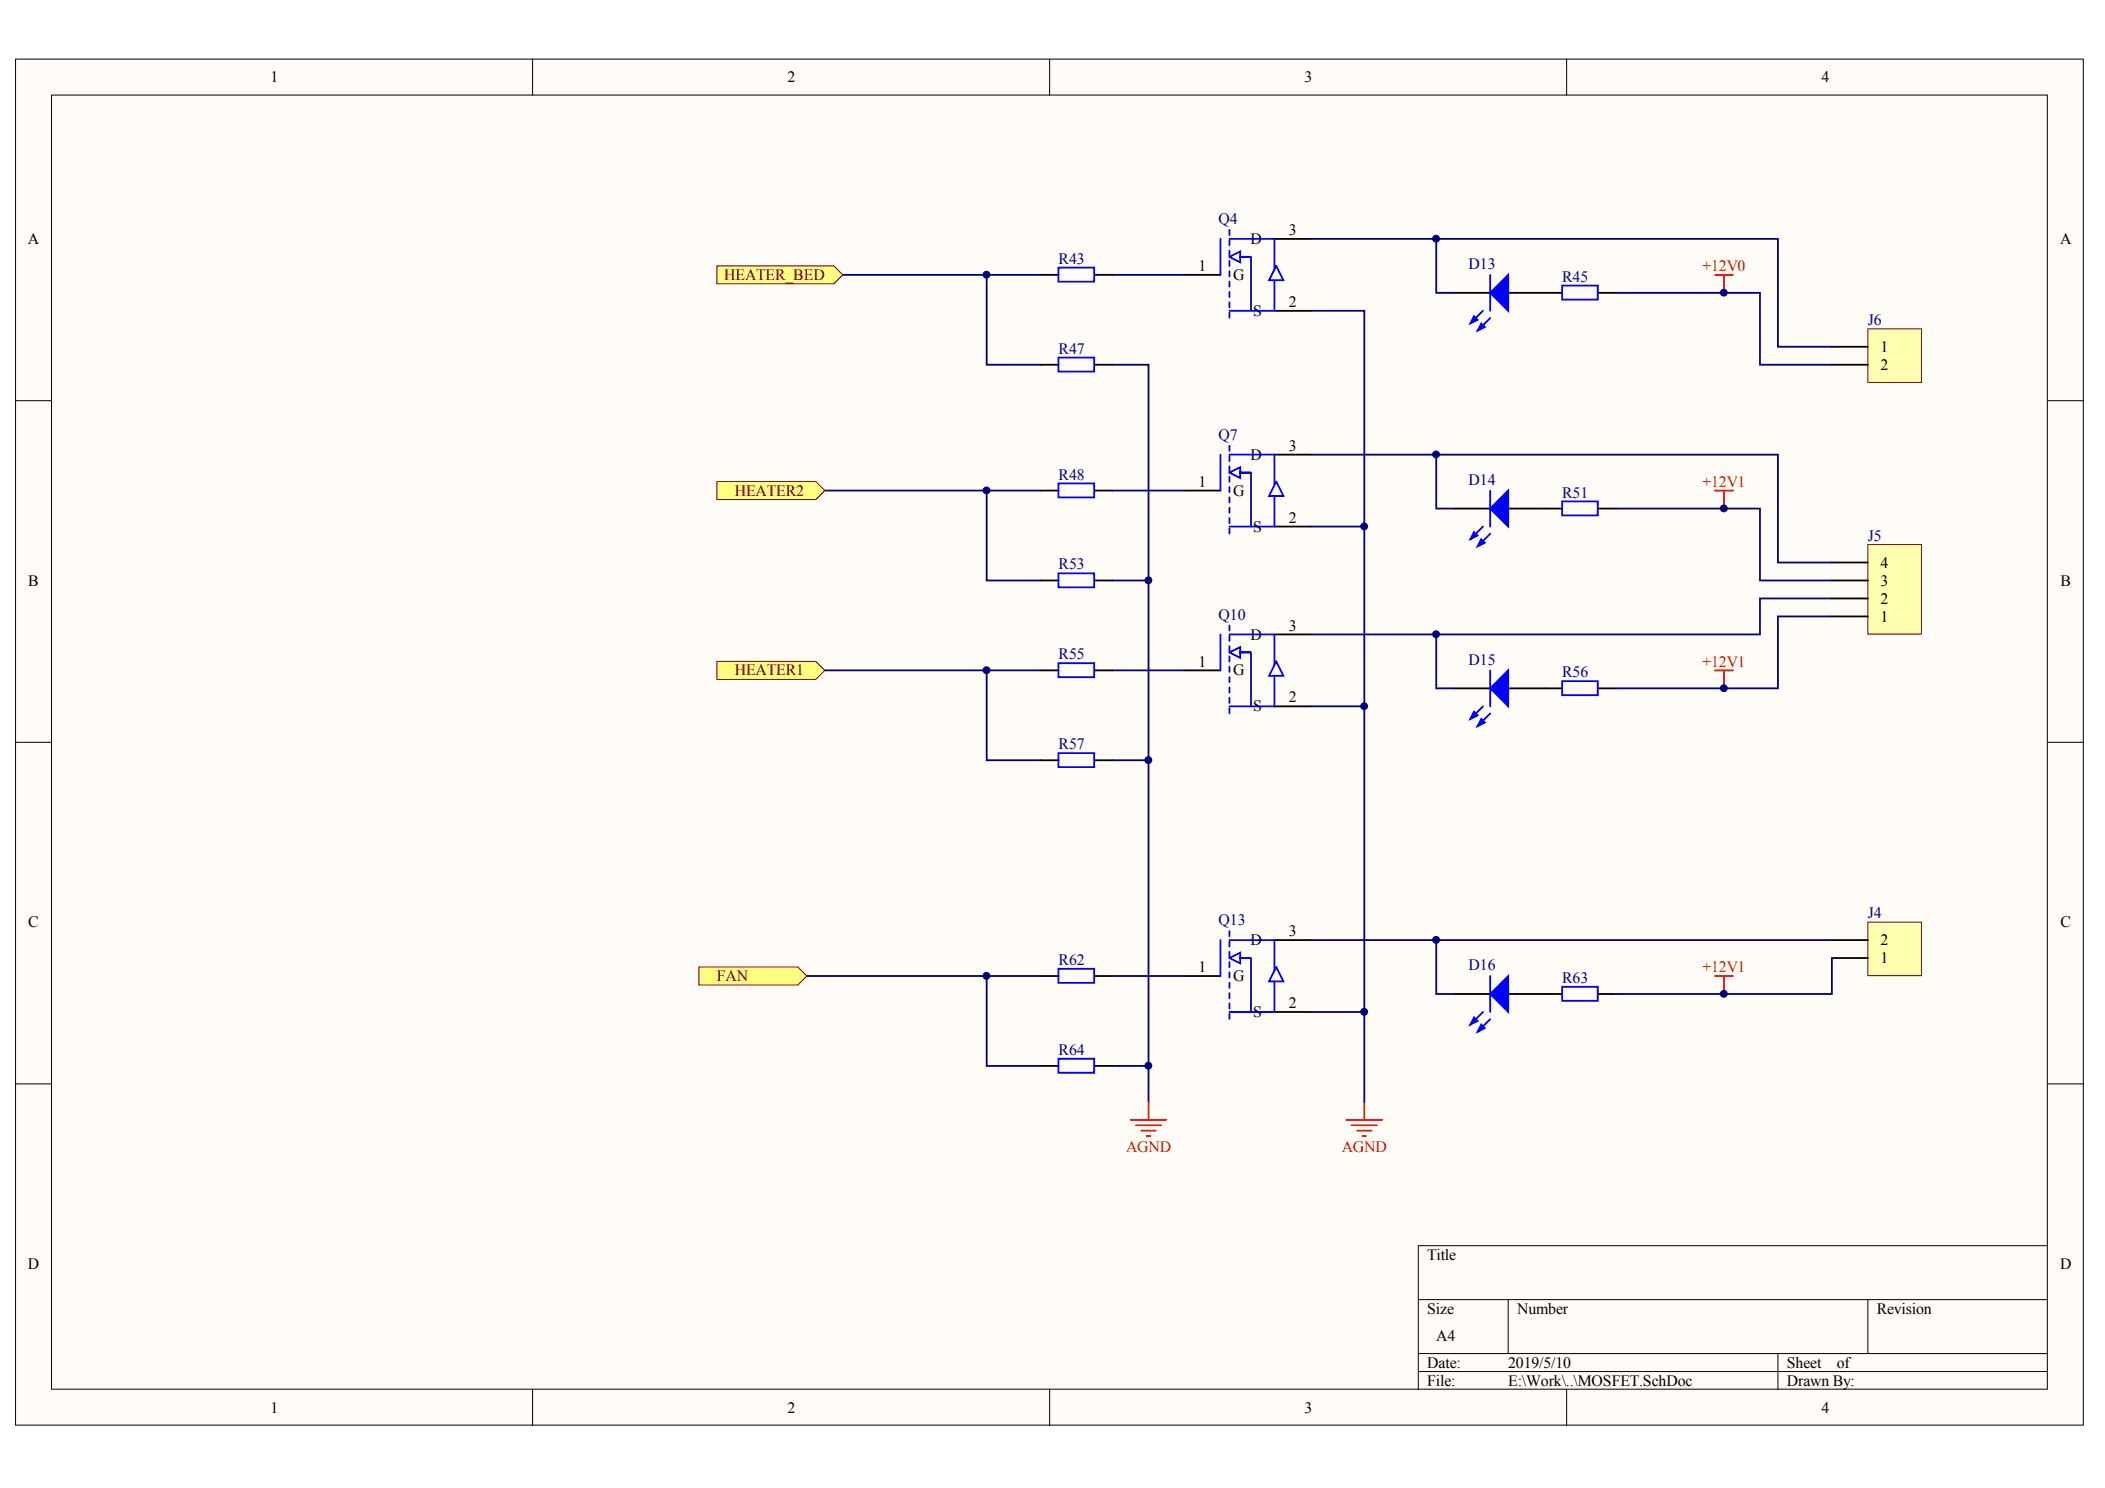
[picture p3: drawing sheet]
<svg xmlns="http://www.w3.org/2000/svg" width="297mm" height="210mm" viewBox="0 0 297 210" stroke-linecap="round" stroke-linejoin="round" font-family="sans-serif">
<g fill="#fffcf8" stroke="#000" stroke-width=".14">
<path d="M2.2 8.3h291.8v192.7h-291.8z"/>
<path d="M7.3 13.4h281.6v182.6h-281.6z"/>
</g>
<g fill="none" stroke="#000" stroke-width=".14">
<path d="M75.2 8.3v5.1M148.1 8.3v5.1M221.1 8.3v5.1M2.2 56.5h5.1M289 56.5h5M2.2 104.7h5.1M289 104.7h5M2.2 152.9h5.1M289 152.9h5M289 175.7h-88.9v20.3M75.2 196v5.1M148.1 196v5.1"/>
<path d="M200.1 183.3h88.9M200.1 190.9h88.9M200.1 193.5h88.9M212.8 183.3v7.6M221.1 196v5.1M250.9 190.9v5.1M263.6 183.3v7.6"/>
</g>
<path d="M167.1 69.2h5.1M179.8 74.3h5.1M179.8 64.1h5.1M205.2 71.7h5.1M212.8 71.7h5.1M167.1 94.6h5.1M179.8 99.6h5.1M179.8 89.5h5.1M205.2 97.1h5.1M212.8 97.1h5.1" fill="none" stroke="#000" stroke-width=".25"/>
<g fill="none" stroke="#00f" stroke-width=".25">
<path d="M172.2 64.1v5.1M173.5 66.7l1.5-.8v.8h1.5h-1.5v.7zM173.5 64.1h6.3v4.3M179.8 70v4.3h-6.3M180.1 67.9l1 2.1h-2zM209.3 74.3l-1.8 1.8M210.3 75.3l-1.8 1.8M210.3 69.2v5.1M172.2 89.5v5.1M173.5 92l1.5-.7v.7h1.5h-1.5v.8zM173.5 89.5h6.3v4.3M179.8 95.3v4.3h-6.3"/>
<path d="M180.1 93.3l1 2h-2zM209.3 99.6l-1.8 1.8M210.3 94.6v5M210.3 100.7l-1.8 1.7"/>
</g>
<path d="M173.5 62.9v12.6M173.5 88.2v12.7" fill="none" stroke="#0000bf" stroke-width=".25" stroke-dasharray=".7 .7"/>
<path d="M176.5 66.7v7.6M176.5 92v7.6" fill="none" stroke="#0000bf" stroke-width=".25"/>
<path d="M116.4 69.2h30.4M139.2 69.2v12.7h7.6M157 69.2h10.1M202.7 64.1v7.6h2.5M139.2 94.6v12.6h7.6M157 94.6h10.1M184.9 99.6h7.6M202.7 89.5v7.6h2.5M258.5 87h-7.6v10.1h-22.9" fill="none" stroke="#000080" stroke-width=".25"/>
<g fill="#00f" stroke="#00f" stroke-width=".25">
<path d="M210.3 71.7l2.5-2.5v5.1z"/>
<path d="M208 75l.5 .5-1 .6z"/>
<path d="M209 76.1l.5 .5-1 .5z"/>
<path d="M210.3 97.1l2.5-2.5v5z"/>
<path d="M208 100.4l.5 .5-1 .5z"/>
<path d="M209 101.4l.5 .5-1 .5z"/>
</g>
<path d="M242 69.2h2.5M243.3 69.2v2.5M242 94.6h2.5M243.3 94.6v2.5" fill="none" stroke="#f00" stroke-width=".25"/>
<g fill="#ffff80" stroke="#800000" stroke-width=".14">
<path d="M101.2 67.9h13.9l1.3 1.3-1.3 1.3h-13.9z" fill-rule="evenodd"/>
<path d="M101.2 93.3h13.9l1.3 1.3-1.3 1.2h-13.9z" fill-rule="evenodd"/>
</g>
<path d="M263.6 76.8h7.5v12.6h-7.5z" fill="#ffffb0" stroke="#800000" stroke-width=".14"/>
<g fill="none" stroke="#000" stroke-width=".25">
<path d="M167.1 38.8h5.1M179.8 33.7h5.1M179.8 43.8h5.1M205.2 41.3h5.1M212.8 41.3h5.1M146.8 69.2h2.6M154.5 69.2h2.5M217.9 71.7h2.5M225.5 71.7h2.5M258.5 79.3h5.1M146.8 81.9h2.6M146.8 94.6h2.6"/>
<path d="M154.5 81.9h2.5M154.5 94.6h2.5M217.9 97.1h2.5M225.5 97.1h2.5M258.5 87h5.1M258.5 84.4h5.1M258.5 81.9h5.1M146.8 107.2h2.6M154.5 107.2h2.5"/>
</g>
<path d="M139.2 38.8v12.7h7.6M157 38.8h10.1M202.7 33.7v7.6h2.5M184.9 64.1h66v15.2h7.6M228 71.7h20.3v10.2h10.2M157 81.9h5.1v73.5M258.5 84.4h-10.2v5.1h-63.4M157 107.2h5.1" fill="none" stroke="#000080" stroke-width=".25"/>
<g fill="none" stroke="#00f" stroke-width=".25">
<path d="M172.2 33.7v5.1M173.5 36.2l1.5-.7v.7h1.5h-1.5v.8zM173.5 33.7h6.3v4.3M179.8 39.5v4.3h-6.3M180.1 37.5l1 2h-2zM210.3 38.8v5M209.3 43.8l-1.8 1.8M210.3 44.9l-1.8 1.7M149.4 68.2h5v2h-5zM220.4 70.7h5.1v2h-5.1zM149.4 93.6h5v1.9h-5zM149.4 80.9h5v1.9h-5z"/>
<path d="M220.4 96.1h5.1v2h-5.1zM149.4 106.2h5v2h-5z"/>
</g>
<path d="M242 137.7h2.5M243.3 137.7v2.5M159.5 158h5.1M160.3 158.7h3.5M161.1 159.5h2M162.1 155.4v2.6M161.8 160.3h.5" fill="none" stroke="#f00" stroke-width=".25"/>
<path d="M173.5 32.4v12.7" fill="none" stroke="#0000bf" stroke-width=".25" stroke-dasharray=".7 .7"/>
<path d="M176.5 36.2v7.6" fill="none" stroke="#0000bf" stroke-width=".25"/>
<g fill="#00f" stroke="#00f" stroke-width=".25">
<path d="M210.3 41.3l2.5-2.5v5z"/>
<path d="M208 44.6l.5 .5-1 .5z"/>
<path d="M209 45.6l.5 .5-1 .5z"/>
</g>
<path d="M98.6 136.4h14l1.3 1.3-1.3 1.2h-14z" fill-rule="evenodd" fill="#ffff80" stroke="#800000" stroke-width=".14"/>
<path d="M184.9 33.7h66v15.2h7.6M184.9 43.8h7.6v30.5M228 41.3h20.3v10.2h10.2" fill="none" stroke="#000080" stroke-width=".25"/>
<path d="M146.8 38.8h2.6M154.5 38.8h2.5M146.8 51.5h2.6M154.5 51.5h2.5M217.9 41.3h2.5M225.5 41.3h2.5" fill="none" stroke="#000" stroke-width=".25"/>
<path d="M149.4 37.8h5v1.9h-5zM149.4 50.4h5v2h-5zM220.4 40.3h5.1v2h-5.1z" fill="none" stroke="#00f" stroke-width=".25"/>
<path d="M263.6 130.1h7.5v7.5h-7.5z" fill="#ffffb0" stroke="#800000" stroke-width=".14"/>
<path d="M146.8 137.7h2.6M154.5 137.7h2.5M167.1 137.7h5.1M179.8 132.6h5.1M258.5 135.1h5.1M258.5 132.6h5.1M146.8 150.4h2.6M154.5 150.4h2.5M179.8 142.8h5.1M205.2 140.2h5.1M212.8 140.2h7.6M225.5 140.2h2.5" fill="none" stroke="#000" stroke-width=".25"/>
<path d="M157 51.5h5.1v30.4M146.8 137.7h-7.6v12.7h7.6M157 137.7h10.1" fill="none" stroke="#000080" stroke-width=".25"/>
<path d="M149.4 136.7h5v1.9h-5zM172.2 132.6v5.1M173.5 135.1l1.5-.7v.7h1.5h-1.5v.8zM173.5 132.6h6.3v4.3M179.8 138.4v4.4h-6.3M180.1 136.4l1 2h-2zM210.3 137.7v5.1M220.4 139.2h5.1v2h-5.1zM149.4 149.3h5v2h-5zM209.3 142.8l-1.8 1.7M210.3 143.8l-1.8 1.7" fill="none" stroke="#00f" stroke-width=".25"/>
<path d="M173.5 131.3v12.7" fill="none" stroke="#0000bf" stroke-width=".25" stroke-dasharray=".7 .7"/>
<path d="M176.5 135.1v7.7" fill="none" stroke="#0000bf" stroke-width=".25"/>
<g fill="#00f" stroke="#00f" stroke-width=".25">
<path d="M210.3 140.2l2.5-2.5v5.1z"/>
<path d="M208 143.5l.5 .5-1 .5z"/>
<path d="M209 144.5l.5 .5-1 .5z"/>
</g>
<path d="M242 38.8h2.5M243.3 38.8v2.5" fill="none" stroke="#f00" stroke-width=".25"/>
<path d="M101.2 37.5h16.5l1.2 1.3-1.2 1.2h-16.5z" fill-rule="evenodd" fill="#ffff80" stroke="#800000" stroke-width=".14"/>
<path d="M190 158h5.1M190.7 158.7h3.6M191.5 159.5h2M192.5 155.4v2.6M192.3 160.3h.5" fill="none" stroke="#f00" stroke-width=".25"/>
<path d="M263.6 46.4h7.5v7.5h-7.5z" fill="#ffffb0" stroke="#800000" stroke-width=".14"/>
<path d="M258.5 48.9h5.1M258.5 51.5h5.1" fill="none" stroke="#000" stroke-width=".25"/>
<path d="M118.9 38.8h27.9M184.9 74.3h7.6v68.5M116.4 94.6h30.4M113.9 137.7h25.3M184.9 132.6h73.6M202.7 132.6v7.6h2.5M258.5 135.1v5.1h-30.5M157 150.4h5.1M184.9 142.8h7.6v12.6" fill="none" stroke="#000080" stroke-width=".25"/>
<g fill="#000080" stroke="#000080" stroke-width=".14">
<circle cx="139.2" cy="137.7" r=".48"/>
<circle cx="139.2" cy="94.5" r=".48"/>
<circle cx="139.2" cy="69.2" r=".48"/>
<circle cx="139.2" cy="38.7" r=".48"/>
<circle cx="162" cy="150.3" r=".48"/>
<circle cx="162" cy="107.2" r=".48"/>
<circle cx="162" cy="81.9" r=".48"/>
<circle cx="192.5" cy="142.7" r=".48"/>
<circle cx="192.5" cy="99.6" r=".48"/>
<circle cx="192.5" cy="74.3" r=".48"/>
<circle cx="202.6" cy="132.6" r=".48"/>
<circle cx="202.6" cy="89.5" r=".48"/>
<circle cx="202.6" cy="64.1" r=".48"/>
<circle cx="202.6" cy="33.7" r=".48"/>
<circle cx="243.2" cy="140.2" r=".48"/>
<circle cx="243.2" cy="97.1" r=".48"/>
<circle cx="243.2" cy="71.7" r=".48"/>
<circle cx="243.2" cy="41.3" r=".48"/>
</g>
<g font-size="2.2">
<text x="38.2" y="11.6">1</text>
<text x="111.1" y="11.6">2</text>
<text x="184.1" y="11.6">3</text>
<text x="257" y="11.6">4</text>
<text x="3.9" y="34.4">A</text>
<text x="176.5" y="34.4">D</text>
<text x="181.9" y="33.2">3</text>
<text x="290.7" y="34.4">A</text>
<text x="169.1" y="38.2">1</text>
<text x="174" y="39.5">G</text>
<text x="176.8" y="44.6">S</text>
<text x="181.9" y="43.3">2</text>
<text x="265.4" y="49.6">1</text>
<text x="265.4" y="52.2">2</text>
<text x="176.5" y="64.9">D</text>
<text x="181.9" y="63.6">3</text>
<text x="169.1" y="68.7">1</text>
<text x="174" y="69.9">G</text>
<text x="176.8" y="75">S</text>
<text x="181.9" y="73.7">2</text>
<text x="4" y="82.6">B</text>
<text x="265.4" y="82.6">3</text>
<text x="265.4" y="80.1">4</text>
<text x="290.8" y="82.6">B</text>
<text x="181.9" y="88.9">3</text>
<text x="265.4" y="87.7">1</text>
<text x="265.4" y="85.1">2</text>
<text x="169.1" y="94">1</text>
<text x="174" y="95.3">G</text>
<text x="176.5" y="90.2">D</text>
<text x="176.8" y="100.4">S</text>
<text x="181.9" y="99.1">2</text>
<text x="4" y="130.8">C</text>
<text x="290.8" y="130.8">C</text>
<text x="169.1" y="137.1">1</text>
<text x="176.5" y="133.3">D</text>
<text x="181.9" y="132.1">3</text>
<text x="265.4" y="135.9">1</text>
<text x="265.4" y="133.3">2</text>
<text x="174" y="138.4">G</text>
<text x="176.8" y="143.5">S</text>
<text x="181.9" y="142.2">2</text>
<text x="3.9" y="179">D</text>
<text x="201.4" y="177.7">Title</text>
<text x="290.7" y="179">D</text>
<text x="201.4" y="185.3">Size</text>
<text x="214.1" y="185.3">Number</text>
<text x="264.8" y="185.3">Revision</text>
<text x="202.7" y="189.1">A4</text>
<text x="201.4" y="192.9">Date:</text>
<text x="201.4" y="195.5">File:</text>
<text x="212.8" y="192.9">2019/5/10</text>
<text x="212.8" y="195.5">E:\Work\..\MOSFET.SchDoc</text>
<text x="252.2" y="192.9">Sheet</text>
<text x="252.2" y="195.5">Drawn By:</text>
<text x="259.2" y="192.9">of</text>
<text x="38.2" y="199.3">1</text>
<text x="111.1" y="199.3">2</text>
<text x="184.1" y="199.3">3</text>
<text x="257" y="199.3">4</text>
</g>
<g font-size="2.2" fill="#000080">
<text x="172" y="31.6">Q4</text>
<text x="149.4" y="37.2">R43</text>
<text x="207.2" y="38">D13</text>
<text x="220.4" y="39.7">R45</text>
<text x="263.6" y="45.8">J6</text>
<text x="149.4" y="49.9">R47</text>
<text x="172" y="62.1">Q7</text>
<text x="149.4" y="67.6">R48</text>
<text x="207.2" y="68.4">D14</text>
<text x="220.4" y="70.2">R51</text>
<text x="263.6" y="76.3">J5</text>
<text x="149.4" y="80.3">R53</text>
<text x="172" y="87.4">Q10</text>
<text x="149.4" y="93">R55</text>
<text x="207.2" y="93.8">D15</text>
<text x="220.4" y="95.5">R56</text>
<text x="149.4" y="105.7">R57</text>
<text x="172" y="130.5">Q13</text>
<text x="263.6" y="129.5">J4</text>
<text x="149.4" y="136.1">R62</text>
<text x="207.2" y="136.9">D16</text>
<text x="220.4" y="138.7">R63</text>
<text x="149.4" y="148.8">R64</text>
</g>
<g font-size="2.2" fill="#800000">
<text x="102.2" y="39.5">HEATER_BED</text>
<text x="103.7" y="69.9">HEATER2</text>
<text x="103.7" y="95.3">HEATER1</text>
<text x="101.2" y="138.4">FAN</text>
</g>
<g font-size="2.2" fill="#f00">
<text x="240.2" y="38.2">+12V0</text>
<text x="240.2" y="68.7">+12V1</text>
<text x="240.2" y="94">+12V1</text>
<text x="240.2" y="137.1">+12V1</text>
<text x="158.9" y="162.5">AGND</text>
<text x="189.3" y="162.5">AGND</text>
</g>
</svg>
